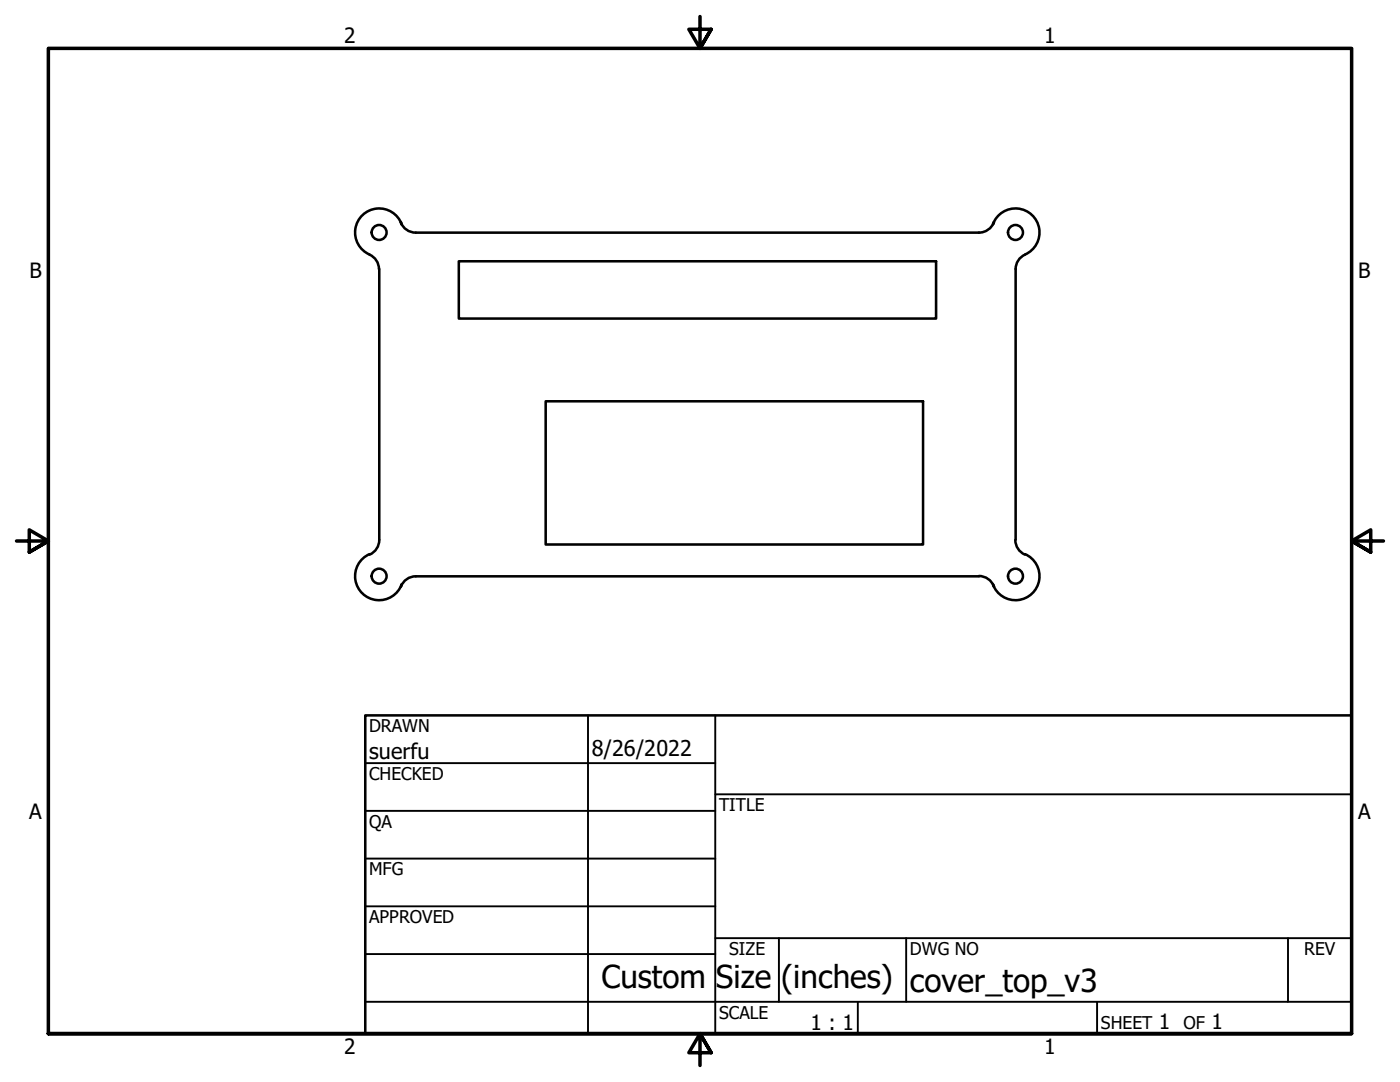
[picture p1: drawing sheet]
<svg xmlns="http://www.w3.org/2000/svg" width="279mm" height="216mm" viewBox="0 0 279 216" stroke-linecap="round" stroke-linejoin="round" font-family="sans-serif">
<!-- layer: Visible (ANSI) -->
<g fill="none" stroke="#000" stroke-width=".51">
<path d="M75.7 53.7v54a3.2 3.2 0 0 1-1.9 3M80 44.3a3.2 3.2 0 0 0 3 2.1h112.4a3.2 3.2 0 0 0 3-2.1l-.2 .5M80 44.3l.1 .5M80.2 44.7a4.8 4.8 0 0 0-7.9-1.8 4.8 4.8 0 0 0 1.4 7.9 3.1 3.1 0 0 1 1.9 2.9M91.6 52.1h95.2v11.5h-95.2zM198.2 44.7a4.8 4.8 0 0 1 7.8-1.8 4.8 4.8 0 0 1-1.4 7.9 3.2 3.2 0 0 0-1.9 2.9M202.7 53.7v54M108.9 80.1h75.3v28.5h-75.3zM73.7 110.6a4.8 4.8 0 0 0-1.3 7.9 4.8 4.8 0 0 0 7.8-1.9M195.4 115h-112.4a3.1 3.1 0 0 0-3 2l.1-.4M202.6 107.7a3.2 3.2 0 0 0 2 3M204.6 110.6a4.8 4.8 0 0 1 1.4 7.9 4.8 4.8 0 0 1-7.8-1.9l.2 .4a3.2 3.2 0 0 0-3-2.1"/>
<circle cx="75.7" cy="46.4" r="1.49"/>
<circle cx="202.7" cy="46.4" r="1.49"/>
<circle cx="75.7" cy="115" r="1.49"/>
<circle cx="202.7" cy="115" r="1.49"/>
</g>
<!-- layer: Border (ANSI) -->
<path d="M139.7 3.3v6.4l-2.2-3.9h4.4l-2.2 3.9 2.2-3.9M3.3 107.9h6.4l-3.9-2.2v4.5l3.9-2.3-3.9 2.3M276.1 107.9h-6.4l3.9-2.2v4.5l-3.9-2.3 3.9 2.3M9.7 206.2v-196.5h260v196.5h-260h260M141.9 210.1l-2.2-3.9 2.2 3.9h-4.4l2.2-3.9v6.4" fill="none" stroke="#000" stroke-width=".7"/>
<!-- layer: Title (ANSI) -->
<g fill="none" stroke="#000" stroke-width=".38">
<path d="M72.9 152.3h69.8M117.3 142.7v63.5M142.7 158.5h127M142.7 142.7v63.5M72.9 161.8h69.8M72.9 171.3h69.8M72.9 199.9h196.8M72.9 180.8h69.8M72.9 190.4h69.8M142.7 187.2h127M155.4 187.2v12.7M171.2 199.9v6.3"/>
<path d="M180.8 187.2v12.7M218.9 199.9v6.3M257 187.2v12.7"/>
</g>
<path d="M72.9 142.7h196.8v63.5h-196.8z" fill="none" stroke="#000" stroke-width=".51"/>
<g font-size="6.3">
<text x="120" y="197.2">Custom</text>
<text x="142.9" y="197.2">Size</text>
<text x="155.9" y="197.2">(inches)</text>
<text x="181.6" y="197.9">cover_top_v3</text>
</g>
<g font-size="4.3">
<text x="73.7" y="151.4">suerfu</text>
<text x="118.1" y="150.8">8/26/2022</text>
</g>
<g font-size="4.2">
<text x="68.7" y="8.6">2</text>
<text x="208.4" y="8.6">1</text>
<text x="5.9" y="55.5">B</text>
<text x="271.1" y="55.5">B</text>
<text x="5.8" y="163.4">A</text>
<text x="271" y="163.4">A</text>
<text x="161.7" y="205.5">1 : 1</text>
<text x="231.3" y="205.4">1</text>
<text x="241.8" y="205.4">1</text>
<text x="68.7" y="210.3">2</text>
<text x="208.4" y="210.3">1</text>
</g>
<g font-size="3.5">
<text x="73.7" y="146">DRAWN</text>
<text x="73.7" y="155.6">CHECKED</text>
<text x="143.5" y="161.8">TITLE</text>
<text x="73.7" y="165.2">QA</text>
<text x="73.7" y="174.7">MFG</text>
<text x="73.7" y="184.2">APPROVED</text>
<text x="145.5" y="190.6">SIZE</text>
<text x="181.6" y="190.6">DWG NO</text>
<text x="260.3" y="190.5">REV</text>
<text x="143.5" y="203.3">SCALE</text>
<text x="219.7" y="205.4">SHEET</text>
<text x="236.2" y="205.4">OF</text>
</g>
</svg>
